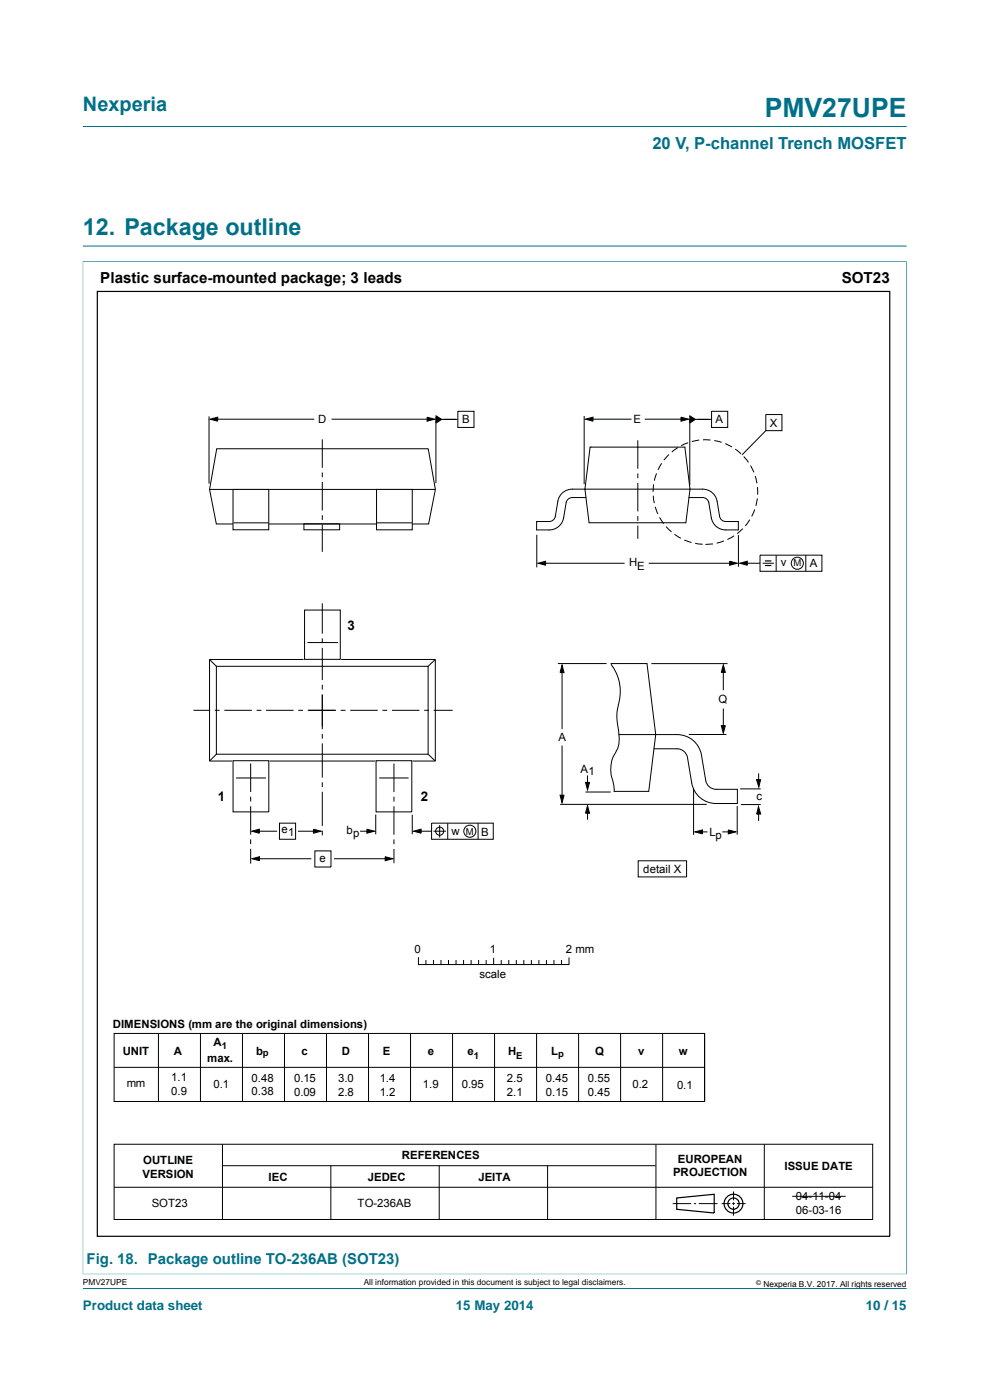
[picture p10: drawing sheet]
<svg xmlns="http://www.w3.org/2000/svg" width="210mm" height="297mm" viewBox="0 0 210 297" stroke-linecap="round" stroke-linejoin="round" font-family="sans-serif">
<path d="M17.6 26.8h174.7M17.5 55.5h174.9M17.6 52.2h174.7M17.6 55.4v214.9M192.3 55.4v214.9M17.5 270.3h174.9M17.6 273.3h174.7" fill="none" stroke="#007088" stroke-width=".21"/>
<g fill="none" stroke="#000" stroke-width=".21">
<path d="M44.3 88.3v14.3M44.6 88.9l1.6-.4v.9zM45.5 88.9h21.2M46 95.2h44.8l1.6 8.6-1.5 7.4h-45l-1.4-7.4zM68.4 93.2v6M70.3 88.9h21M90.6 88.5l1.6 .4-1.6 .5zM92.5 88.4v14.1M92.5 88.2l1.2 .8-1.2 .7zM93.1 89h4M97.1 87.3h3.4v3.4h-3.4zM123.9 88.3v14.4"/>
<path d="M124.2 88.9l1.6-.4v.9zM124.9 88.9h9.1M135.3 93.4v6M136.8 88.9h8.4M140.4 98.3l-.8 1.4M141.9 96.4l-1.1 1.2M143.8 94.9l-1.3 1M144.4 88.5l1.6 .4-1.6 .5zM146 93.9l-1.5 .7M146.3 88.8v14.1M146.3 88.2l1.2 .8-1.2 .7zM146.9 89h4"/>
<path d="M148.3 93.4l-1.6 .3M149.1 93.3l1.6 .1M150.9 87.3h3.5v3.4h-3.5zM151.5 93.5l1.6 .3M153.8 94.1l1.5 .7M155.9 95.3l1.3 1M157.8 96.8l1 1.3M159.2 98.8l.7 1.4M162.4 87.9h3.5v3.5h-3.5zM162.4 91.4l-5 5.1M44.5 103.8h47.8M64.5 111.1h7.5v1.3h-7.5z"/>
<path d="M68.4 100.2v1M68.4 102.3v6M68.4 109.3v1M68.4 111.3v5.8M113.9 113.5v6.9M114.1 119.5l1.6-.4v.8zM115 119.5h17.5M135.3 100.4v1M135.3 102.5v6M135.3 109.5v1M135.3 111.5v2.8M137.6 119.5h17.8"/>
<path d="M138.6 105.2l.2 1.5M138.6 102.8l-.1 1.6M139 107.5l.6 1.5M139.3 100.4l-.5 1.6M139.9 109.7l.9 1.4M141.3 111.7l1.1 1.1M143.1 113.3l1.3 .9M145.2 114.6l1.5 .5M147.5 115.3l1.6 .2M151.2 115.4l-1.6 .1M153.6 114.8l-1.6 .4M154.8 119.1l1.6 .4-1.6 .4z"/>
<path d="M155.7 113.7l-1.4 .7M156.6 113.5v6.7M156.9 119.5l1.6-.4v.8zM157.6 112.1l-1.2 1.1M157.8 119.5h3.4M159.1 110.2l-1 1.3M160.1 108.1l-.7 1.4M160.2 101l.4 1.5M160.6 105.7l-.3 1.6M160.7 103.3v1.6M161.2 117.8h13.1v3.4h-13.1zM161.8 119.5h2.4"/>
<path d="M164.6 117.8v3.4M170.9 117.8v3.4M44.4 139.9l1.5 1.5M44.4 139.9v21.6M44.4 139.9h20M64.6 129.4h7.6v10.5h-7.6zM65.2 136.3h6.5M68.4 128v6.4M68.4 135.4v1M68.4 137.4v6.9M72.4 139.9h19.9M92.3 139.9l-1.5 1.5"/>
<path d="M92.3 139.9v21.6M41 150.7h3.6M45.6 150.7h1M45.9 141.4h44.9v18.6h-44.9zM47.6 150.7h5.8M54.4 150.7h1M56.4 150.7h5.9M63.3 150.7h1M65.3 150.7h6M68.4 145.3v1M68.4 147.3v7.4M68.4 155.7v1"/>
<path d="M68.4 157.7v7.3M72.3 150.7h1M74.3 150.7h5.8M81.1 150.7h1M83.1 150.7h5.9M90 150.7h1M92 150.7h4M119.2 141.1l.4 1.6h-.8zM119.2 142.2v12.5M119.2 158.2v11.1M129.6 140.9a9.8 9.8 0 0 1 1.4 9.5 12.4 12.4 0 0 0 .3 5.2 6.2 6.2 0 0 1-1.2 4.9 7.9 7.9 0 0 0 .1 5.9l.1 1.6M138.2 140.8h16.1"/>
<path d="M146.1 155.8h8M153 153.9h.9l-.5 1.6zM153.4 141.8v4.6M153.4 150.3v4.4M153.4 141.1l.5 1.5h-.9zM44.4 161.5h4.8M45.9 160l-1.5 1.5M49.4 161.4h7.6v10.8h-7.6zM50.1 165h6.3M53.2 162v6M53.2 169v1M53.2 171v6.1"/>
<path d="M53.2 178.1v1M53.4 176.3l1.6-.4v.9zM54.3 176.3h4.5M57.2 161.5h22.4M59.3 174.6h3.4v3.4h-3.4zM63.2 176.3h4M66.5 175.9l1.6 .4-1.6 .5zM68.4 166v1M68.4 168v7.2M68.4 176.2v1M76.4 176.3h2.2M77.8 175.9l1.6 .4-1.6 .5z"/>
<path d="M79.7 172.8v4.2M79.8 161.4h7.6v10.8h-7.6zM80.4 165h6.3M83.6 162v6M83.6 169v1M83.6 171v6.1M83.6 178.1v1M87.5 172.8v4.2M87.5 161.5h4.8M87.7 176.3l1.6-.4v.9zM88.6 176.3h3M90.8 160l1.5 1.5"/>
<path d="M91.6 174.6h13v3.4h-13zM92 176.3h2.6M93.3 175v2.7M95 174.6v3.4M101.4 174.6v3.4M118.8 168.7h.8l-.4 1.6zM118.8 170.6h31.1M124.2 166h.9l-.5 1.6zM124.6 170.9l.5 1.6h-.9zM124.6 164.5v2.6M124.6 171.9v2M147.1 167.2v9.9"/>
<path d="M147.4 176.5l1.6-.4v.8zM148.3 176.5h1.8M153.2 176.5h1.8M154.5 176.1l1.6 .4-1.6 .4zM156.4 171v6.1M157 167.4h4.4M157.2 170.7h4.2M160.5 165.4h.8l-.3 1.6zM160.9 171.1l.5 1.6h-.9zM160.9 164.1v2.4M160.9 172.1v2.1M53.2 180.1v3.1"/>
<path d="M53.5 182.2l1.5-.5v.9zM54.3 182.2h11.7M66.8 180.5h3.4v3.4h-3.4zM70.9 182.2h11.6M81.7 181.7l1.6 .5-1.6 .4zM83.6 180.1v3M135.4 182.6h10.2v3.4h-10.2zM24.2 219.2h125.2v14.5h-125.2zM33.6 219.2v14.5M42.5 219.2v14.5M51.4 219.2v14.5M60.3 219.2v14.5"/>
<path d="M69.3 219.2v14.5M78.2 219.2v14.5M87.1 219.2v14.5M88.8 203.2v1.4h31.9v-1.4M90.3 203.8v.8M91.9 203.8v.8M93.5 203.8v.8M95.1 203.8v.8M96 219.2v14.5M96.7 203.8v.8M98.3 203.8v.8M99.9 203.8v.8"/>
<path d="M101.5 203.8v.8M103.1 203.8v.8M104.7 203.3v1.3M104.9 219.2v14.5M106.3 203.8v.8M107.9 203.8v.8M109.5 203.8v.8M111.1 203.8v.8M112.7 203.8v.8M113.8 219.2v14.5M114.3 203.8v.8M115.9 203.8v.8"/>
<path d="M117.5 203.8v.8M119.1 203.8v.8M122.7 219.2v14.5M131.6 219.2v14.5M140.6 219.2v14.5M149.5 219.2v14.5M24.2 226.4h125.2M24.2 251.9h160.9M24.2 242.7h160.9v16h-160.9zM47.2 242.8v15.9M47.2 247.3h91.9M70.2 247.3v11.4"/>
<path d="M93.2 247.3v11.4M116.2 247.3v11.4M139.1 242.8v15.9M142.7 255.3h3.9M147.2 255.3h.4M148.2 255.3h4M153.1 255.3h1.8M155.3 255.3h.6M155.6 252.8v1.8M155.6 255.1v.5M155.6 256v1.9M156.3 255.3h1.9"/>
<path d="M162.1 242.8v15.9"/>
<circle cx="169.1" cy="119.5" r="1.28"/>
<circle cx="93.3" cy="176.3" r=".86"/>
<circle cx="99.7" cy="176.3" r="1.28"/>
</g>
<g fill="none" stroke="#000" stroke-width=".25">
<path d="M20.6 61.8h168.1v200.5h-168.1zM162.3 119h1.3M162.3 120h1.3M143.5 254.1l8-.7v3.9l-8-.8z"/>
<circle cx="155.6" cy="255.3" r="1.99"/>
<circle cx="155.6" cy="255.3" r="1.2"/>
</g>
<g fill="#000">
<path d="M44.6 88.9l1.6-.4v.9zM90.6 88.5l1.6 .4-1.6 .5zM92.5 88.2l1.2 .8-1.2 .7zM124.2 88.9l1.6-.4v.9zM144.4 88.5l1.6 .4-1.6 .5zM146.3 88.2l1.2 .8-1.2 .7zM114.1 119.5l1.6-.4v.8zM154.8 119.1l1.6 .4-1.6 .4zM156.9 119.5l1.6-.4v.8zM119.2 141.1l.4 1.6h-.8zM153.4 141.1l.5 1.5h-.9zM153 153.9h.9l-.5 1.6z"/>
<path d="M53.4 176.3l1.6-.4v.9zM66.5 175.9l1.6 .4-1.6 .5zM77.8 175.9l1.6 .4-1.6 .5zM87.7 176.3l1.6-.4v.9zM118.8 168.7h.8l-.4 1.6zM124.6 170.9l.5 1.6h-.9zM124.2 166h.9l-.5 1.6zM147.4 176.5l1.6-.4v.8zM154.5 176.1l1.6 .4-1.6 .4zM160.9 171.1l.5 1.6h-.9zM160.5 165.4h.8l-.3 1.6zM53.5 182.2l1.5-.5v.9z"/>
<path d="M81.7 181.7l1.6 .5-1.6 .4z"/>
</g>
<path d="M49.4 103.8h7.6v8.6h-7.6z" fill="#fff"/>
<path d="M49.4 103.8h7.6v8.6h-7.6zM49.5 110.9h7.5" fill="none" stroke="#000" stroke-width=".21"/>
<path d="M79.9 103.8h7.6v8.6h-7.6z" fill="#fff"/>
<path d="M125.2 94.9h20.1l1.1 8.9-.9 7.1h-20.5l-.9-7.1zM79.9 103.8h7.6v8.6h-7.6zM79.9 110.9h7.5M124.3 105.6h-2.9a1.32 1.32 0 0 0-1.3 1.1l-.5 3.1a3.1 3.1 0 0 1-3.1 2.6h-2.7v-1.8h2.7a1.32 1.32 0 0 0 1.3-1.1l.5-3.2a3.1 3.1 0 0 1 3.1-2.5h27.6a3.1 3.1 0 0 1 3.1 2.5l.5 3.2a1.32 1.32 0 0 0 1.4 1.1h2.6v1.8a6 6 0 0 1-4.4-.5 3.1 3.1 0 0 1-1.3-2.1l-.5-3.1a1.32 1.32 0 0 0-1.4-1.1h-2.9M118.4 140.8h10.2M129.6 140.8h7.6l1.9 15-1.5 12.1h-7.3M131.3 155.8h12.3a5.2 5.2 0 0 1 5.2 4.4l.9 5.4a2.24 2.24 0 0 0 2.2 1.8h4.5v3.1h-4.5a5.2 5.2 0 0 1-5.2-4.4l-.9-5.4a2.23 2.23 0 0 0-2.2-1.8h-4.9M124.2 168h5.3M168 253.8h11.4" fill="none" stroke="#000" stroke-width=".21"/>
<text font-size="5.6" fill="#007088" x="162.2" y="24.8">PMV27UPE</text>
<text font-size="4.9" fill="#007088" x="17.6" y="49.8">12. Package outline</text>
<text font-size="4.2" fill="#007088" x="17.6" y="23.6">Nexperia</text>
<text font-size="3.5" fill="#007088" x="138.4" y="31.7">20 V, P-channel Trench MOSFET</text>
<g font-size="3.2">
<text x="21.3" y="60">Plastic surface-mounted package; 3 leads</text>
<text x="178.5" y="60">SOT23</text>
</g>
<text font-size="3.2" fill="#007088" x="18.4" y="268.1">Fig. 18. Package outline TO-236AB (SOT23)</text>
<g font-size="2.8">
<text x="73.7" y="133.7">3</text>
<text x="46.2" y="169.9">1</text>
<text x="89.2" y="169.9">2</text>
</g>
<g font-size="2.8" fill="#007088">
<text x="17.6" y="277.9">Product data sheet</text>
<text x="96.7" y="277.9">15 May 2014</text>
<text x="183.7" y="277.9">10 / 15</text>
</g>
<g font-size="2.4">
<text x="67.5" y="89.7">D</text>
<text x="98" y="89.8">B</text>
<text x="134.4" y="89.8">E</text>
<text x="151.8" y="89.8">A</text>
<text x="163.3" y="90.5">X</text>
<text x="133.5" y="120.1">H</text>
<text x="135.2" y="120.9">E</text>
<text x="165.7" y="120.2">v</text>
<text x="171.8" y="120.3">A</text>
<text x="152.4" y="149.2">Q</text>
<text x="118.5" y="157.2">A</text>
<text x="123.2" y="163.9">A1</text>
<text x="160.4" y="169.7">c</text>
<text x="59.7" y="176.7">e1</text>
<text x="73.5" y="177">b</text>
<text x="74.9" y="177.6">p</text>
<text x="95.8" y="177.1">w</text>
<text x="102.1" y="177.2">B</text>
<text x="150.5" y="177.4">L</text>
<text x="151.8" y="178">p</text>
<text x="67.8" y="182.8">e</text>
<text x="136.4" y="185.2">detail X</text>
<text x="87.9" y="202.2">0</text>
<text x="103.9" y="202.2">1</text>
<text x="120" y="202.2">2 mm</text>
<text x="101.7" y="207.5">scale</text>
<text x="23.9" y="218.1">DIMENSIONS (mm are the original dimensions)</text>
<text x="45.3" y="221.8">A</text>
<text x="26" y="223.7">UNIT</text>
<text x="36.9" y="223.9">A</text>
<text x="44" y="225.4">max.</text>
<text x="54.3" y="223.7">b</text>
<text x="64" y="223.7">c</text>
<text x="72.5" y="223.7">D</text>
<text x="81.2" y="223.7">E</text>
<text x="90.8" y="223.7">e</text>
<text x="99.2" y="223.7">e</text>
<text x="107.8" y="223.7">H</text>
<text x="116.9" y="223.7">L</text>
<text x="126.3" y="223.7">Q</text>
<text x="135.4" y="223.7">v</text>
<text x="144" y="223.7">w</text>
<text x="26.9" y="230.7">mm</text>
<text x="36.3" y="229.3">1.1</text>
<text x="36.3" y="232.2">0.9</text>
<text x="45.3" y="230.7">0.1</text>
<text x="53.4" y="229.4">0.48</text>
<text x="53.4" y="232.4">0.38</text>
<text x="62.4" y="229.5">0.15</text>
<text x="62.4" y="232.5">0.09</text>
<text x="71.7" y="229.5">3.0</text>
<text x="71.7" y="232.5">2.8</text>
<text x="80.5" y="229.5">1.4</text>
<text x="80.5" y="232.5">1.2</text>
<text x="89.7" y="230.8">1.9</text>
<text x="97.9" y="230.8">0.95</text>
<text x="107.5" y="229.5">2.5</text>
<text x="107.5" y="232.5">2.1</text>
<text x="115.8" y="229.5">0.45</text>
<text x="115.8" y="232.5">0.15</text>
<text x="124.7" y="229.5">0.55</text>
<text x="124.7" y="232.5">0.45</text>
<text x="134.1" y="230.9">0.2</text>
<text x="143.6" y="231">0.1</text>
<text x="85.2" y="246">REFERENCES</text>
<text x="30.2" y="249.9">VERSION</text>
<text x="30.4" y="246.9">OUTLINE</text>
<text x="57" y="250.5">IEC</text>
<text x="78" y="250.5">JEDEC</text>
<text x="101.5" y="250.5">JEITA</text>
<text x="142.8" y="249.6">PROJECTION</text>
<text x="143.8" y="246.7">EUROPEAN</text>
<text x="166.4" y="248.2">ISSUE DATE</text>
<text x="32.2" y="256.1">SOT23</text>
<text x="75.8" y="256.1">TO-236AB</text>
<text x="168.8" y="254.5">04-11-04</text>
<text x="168.8" y="257.5">06-03-16</text>
</g>
<g font-size="2">
<text x="168.3" y="120.2">M</text>
<text x="98.8" y="177.1">M</text>
<text x="47.1" y="222.5">1</text>
<text x="55.8" y="224.1">p</text>
<text x="100.5" y="224.6">1</text>
<text x="109.5" y="224.6">E</text>
<text x="118.4" y="224.3">p</text>
</g>
<g font-size="1.8">
<text x="17.6" y="272.7">PMV27UPE</text>
<text x="77.2" y="272.7">All information provided in this document is subject to legal disclaimers.</text>
<text x="161.9" y="273">Nexperia B.V. 2017. All rights reserved</text>
</g>
<text font-size="1.4" x="160.4" y="272.6">©</text>
</svg>
